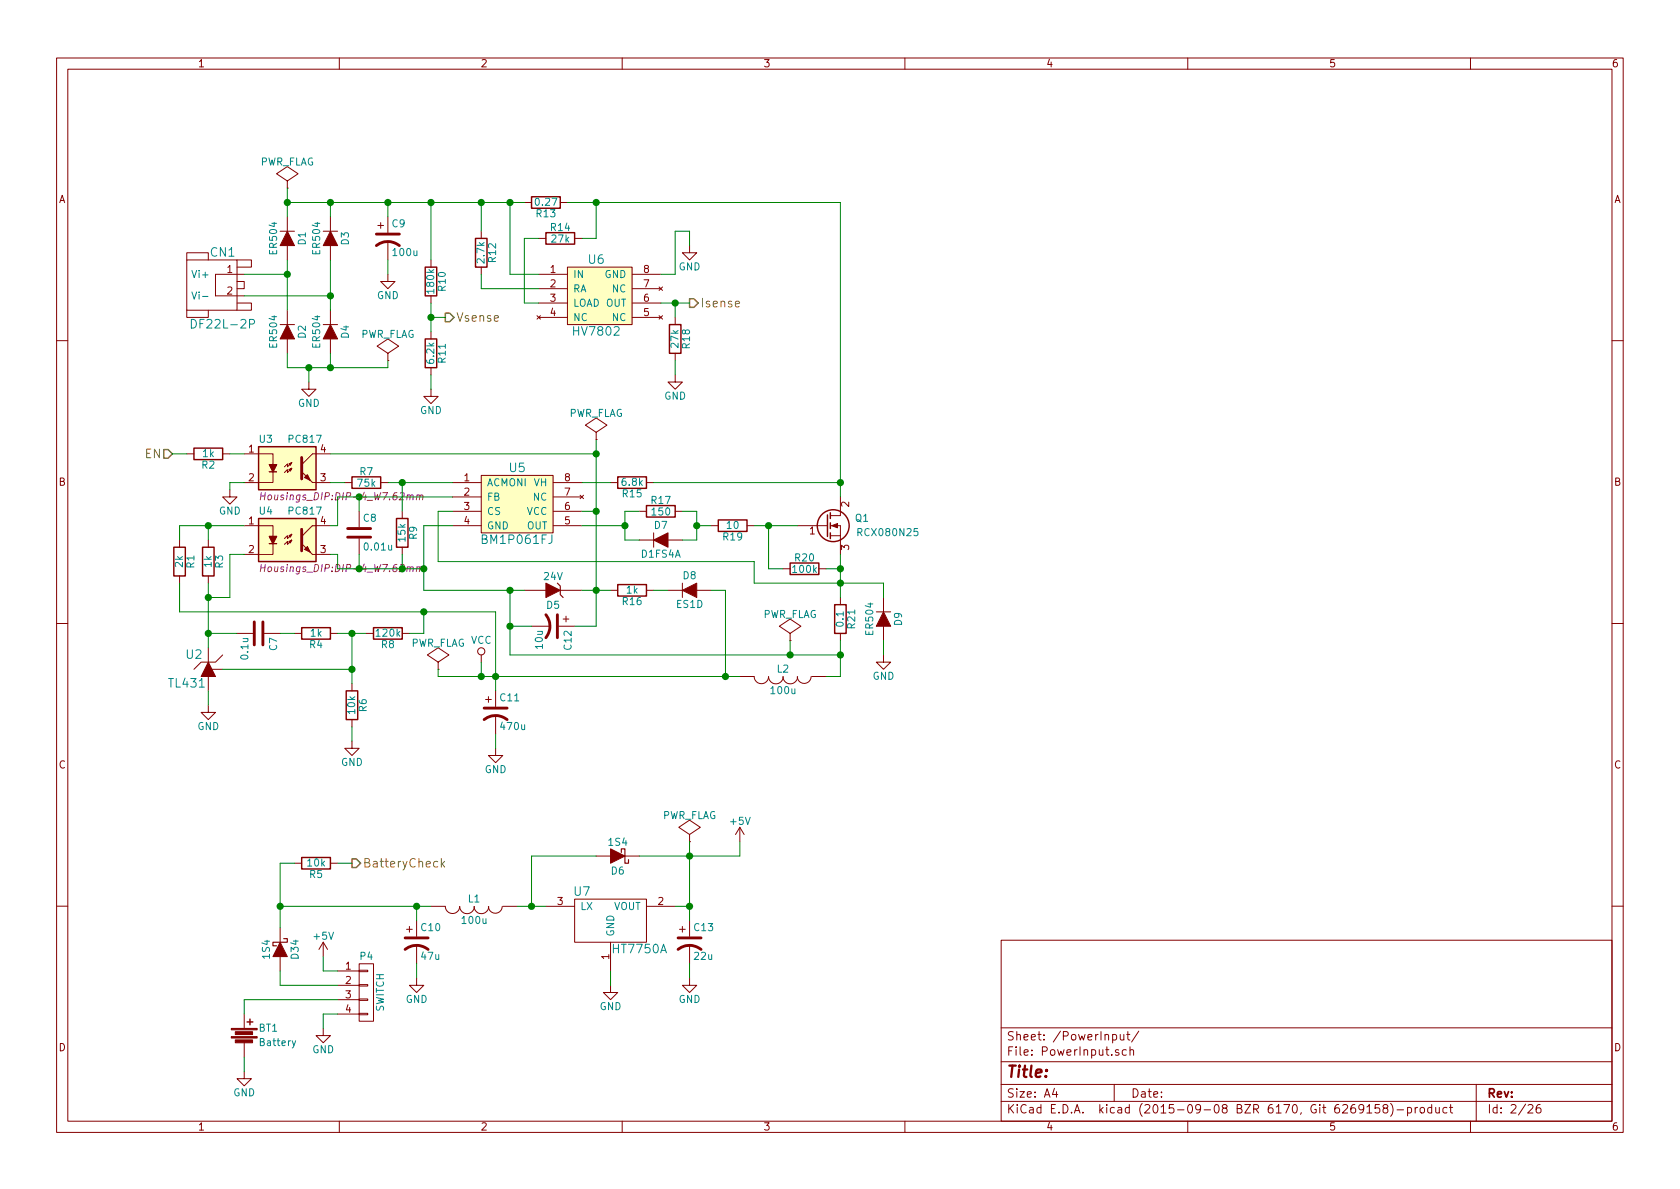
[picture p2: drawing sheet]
EESchema Schematic File Version 2
LIBS:power
LIBS:device
LIBS:transistors
LIBS:conn
LIBS:linear
LIBS:regul
LIBS:74xx
LIBS:cmos4000
LIBS:adc-dac
LIBS:memory
LIBS:xilinx
LIBS:microcontrollers
LIBS:dsp
LIBS:microchip
LIBS:analog_switches
LIBS:motorola
LIBS:texas
LIBS:intel
LIBS:audio
LIBS:interface
LIBS:digital-audio
LIBS:philips
LIBS:display
LIBS:cypress
LIBS:siliconi
LIBS:opto
LIBS:atmel
LIBS:contrib
LIBS:valves
LIBS:RoboKUT_communication
LIBS:RoboKUT_conn
LIBS:RoboKUT_conn_KRP
LIBS:RoboKUT_IC
LIBS:RoboKUT_Passive
LIBS:RoboKUT_regul
LIBS:RoboKUT_sensor
LIBS:RoboKUT_special
LIBS:RoboKUT_SW
LIBS:RoboKUT_uC
LIBS:PocketSocket-cache
EELAYER 25 0
EELAYER END
$Descr A4 11693 8268
encoding utf-8
Sheet 2 26
Title ""
Date ""
Rev ""
Comp ""
Comment1 ""
Comment2 ""
Comment3 ""
Comment4 ""
$EndDescr
$Comp
L DF22L-2P CN1
U 1 1
P 1500 1950
F 0 "CN1" H 1550 2150 60  0000 C CNN
F 1 "DF22L-2P" H 1550 1650 60  0000 C CNN
F 2 "user_conn:CONN_RED_2P" H 1450 1950 60  0001 C CNN
F 3 "" H 1450 1950 60  0000 C CNN
	1    1500 1950
	1    0    0    -1  
$EndComp
$Comp
L D D1
U 1 1
P 2000 1650
F 0 "D1" H 2000 1750 50  0000 C CNN
F 1 "ER504" H 2000 1550 50  0000 C CNN
F 2 "Diodes_ThroughHole:Diode_DO-201AD_Horizontal_RM15" H 2000 1650 60  0001 C CNN
F 3 "" H 2000 1650 60  0000 C CNN
	1    2000 1650
	0    1    1    0   
$EndComp
$Comp
L D D3
U 1 1
P 2300 1650
F 0 "D3" H 2300 1750 50  0000 C CNN
F 1 "ER504" H 2300 1550 50  0000 C CNN
F 2 "Diodes_ThroughHole:Diode_DO-201AD_Horizontal_RM15" H 2300 1650 60  0001 C CNN
F 3 "" H 2300 1650 60  0000 C CNN
	1    2300 1650
	0    1    1    0   
$EndComp
$Comp
L D D2
U 1 1
P 2000 2300
F 0 "D2" H 2000 2400 50  0000 C CNN
F 1 "ER504" H 2000 2200 50  0000 C CNN
F 2 "Diodes_ThroughHole:Diode_DO-201AD_Horizontal_RM15" H 2000 2300 60  0001 C CNN
F 3 "" H 2000 2300 60  0000 C CNN
	1    2000 2300
	0    1    1    0   
$EndComp
$Comp
L D D4
U 1 1
P 2300 2300
F 0 "D4" H 2300 2400 50  0000 C CNN
F 1 "ER504" H 2300 2200 50  0000 C CNN
F 2 "Diodes_ThroughHole:Diode_DO-201AD_Horizontal_RM15" H 2300 2300 60  0001 C CNN
F 3 "" H 2300 2300 60  0000 C CNN
	1    2300 2300
	0    1    1    0   
$EndComp
$Comp
L GND #PWR012
U 1 1
P 2150 2650
F 0 "#PWR012" H 2150 2400 50  0001 C CNN
F 1 "GND" H 2150 2500 50  0000 C CNN
F 2 "" H 2150 2650 60  0000 C CNN
F 3 "" H 2150 2650 60  0000 C CNN
	1    2150 2650
	1    0    0    -1  
$EndComp
$Comp
L PWR_FLAG #FLG013
U 1 1
P 2000 1300
F 0 "#FLG013" H 2000 1395 50  0001 C CNN
F 1 "PWR_FLAG" H 2000 1480 50  0000 C CNN
F 2 "" H 2000 1300 60  0000 C CNN
F 3 "" H 2000 1300 60  0000 C CNN
	1    2000 1300
	1    0    0    -1  
$EndComp
$Comp
L CP1 C9
U 1 1
P 2700 1650
F 0 "C9" H 2725 1750 50  0000 L CNN
F 1 "100u" H 2725 1550 50  0000 L CNN
F 2 "Capacitors_ThroughHole:C_Radial_D16_L25_P7.5" H 2700 1650 60  0001 C CNN
F 3 "" H 2700 1650 60  0000 C CNN
	1    2700 1650
	1    0    0    -1  
$EndComp
$Comp
L R R10
U 1 1
P 3000 1950
F 0 "R10" V 3080 1950 50  0000 C CNN
F 1 "180k" V 3000 1950 50  0000 C CNN
F 2 "Resistors_SMD:R_0603_HandSoldering" V 2930 1950 30  0001 C CNN
F 3 "" H 3000 1950 30  0000 C CNN
	1    3000 1950
	1    0    0    -1  
$EndComp
$Comp
L R R11
U 1 1
P 3000 2450
F 0 "R11" V 3080 2450 50  0000 C CNN
F 1 "6.2k" V 3000 2450 50  0000 C CNN
F 2 "Resistors_SMD:R_0603_HandSoldering" V 2930 2450 30  0001 C CNN
F 3 "" H 3000 2450 30  0000 C CNN
	1    3000 2450
	1    0    0    -1  
$EndComp
$Comp
L GND #PWR014
U 1 1
P 2700 1900
F 0 "#PWR014" H 2700 1650 50  0001 C CNN
F 1 "GND" H 2700 1750 50  0000 C CNN
F 2 "" H 2700 1900 60  0000 C CNN
F 3 "" H 2700 1900 60  0000 C CNN
	1    2700 1900
	1    0    0    -1  
$EndComp
$Comp
L GND #PWR015
U 1 1
P 3000 2700
F 0 "#PWR015" H 3000 2450 50  0001 C CNN
F 1 "GND" H 3000 2550 50  0000 C CNN
F 2 "" H 3000 2700 60  0000 C CNN
F 3 "" H 3000 2700 60  0000 C CNN
	1    3000 2700
	1    0    0    -1  
$EndComp
$Comp
L HV7802 U6
U 1 1
P 4150 2050
F 0 "U6" H 4150 2300 60  0000 C CNN
F 1 "HV7802" H 4150 1800 60  0000 C CNN
F 2 "Housings_SSOP:MSOP-8_3x3mm_Pitch0.65mm" H 4150 1900 60  0001 C CNN
F 3 "" H 4150 1900 60  0000 C CNN
	1    4150 2050
	1    0    0    -1  
$EndComp
$Comp
L R R13
U 1 1
P 3800 1400
F 0 "R13" V 3880 1400 50  0000 C CNN
F 1 "0.27" V 3800 1400 50  0000 C CNN
F 2 "Resistors_SMD:R_2512_HandSoldering" V 3730 1400 30  0001 C CNN
F 3 "" H 3800 1400 30  0000 C CNN
	1    3800 1400
	0    1    1    0   
$EndComp
$Comp
L R R12
U 1 1
P 3350 1750
F 0 "R12" V 3430 1750 50  0000 C CNN
F 1 "2.7k" V 3350 1750 50  0000 C CNN
F 2 "Resistors_SMD:R_0603_HandSoldering" V 3280 1750 30  0001 C CNN
F 3 "" H 3350 1750 30  0000 C CNN
	1    3350 1750
	1    0    0    -1  
$EndComp
$Comp
L R R14
U 1 1
P 3900 1650
F 0 "R14" V 3980 1650 50  0000 C CNN
F 1 "27k" V 3900 1650 50  0000 C CNN
F 2 "Resistors_SMD:R_0603_HandSoldering" V 3830 1650 30  0001 C CNN
F 3 "" H 3900 1650 30  0000 C CNN
	1    3900 1650
	0    -1   -1   0   
$EndComp
$Comp
L R R18
U 1 1
P 4700 2350
F 0 "R18" V 4780 2350 50  0000 C CNN
F 1 "27k" V 4700 2350 50  0000 C CNN
F 2 "Resistors_SMD:R_0603_HandSoldering" V 4630 2350 30  0001 C CNN
F 3 "" H 4700 2350 30  0000 C CNN
	1    4700 2350
	1    0    0    -1  
$EndComp
$Comp
L GND #PWR016
U 1 1
P 4700 2600
F 0 "#PWR016" H 4700 2350 50  0001 C CNN
F 1 "GND" H 4700 2450 50  0000 C CNN
F 2 "" H 4700 2600 60  0000 C CNN
F 3 "" H 4700 2600 60  0000 C CNN
	1    4700 2600
	1    0    0    -1  
$EndComp
$Comp
L GND #PWR017
U 1 1
P 4800 1700
F 0 "#PWR017" H 4800 1450 50  0001 C CNN
F 1 "GND" H 4800 1550 50  0000 C CNN
F 2 "" H 4800 1700 60  0000 C CNN
F 3 "" H 4800 1700 60  0000 C CNN
	1    4800 1700
	1    0    0    -1  
$EndComp
$Comp
L HT77xxA U7
U 1 1
P 4250 6300
F 0 "U7" H 4050 6400 60  0000 C CNN
F 1 "HT7750A" H 4450 6000 60  0000 C CNN
F 2 "Housings_TO-92:TO-92_Inline_Wide" H 4250 6300 60  0001 C CNN
F 3 "" H 4250 6300 60  0000 C CNN
	1    4250 6300
	1    0    0    -1  
$EndComp
$Comp
L INDUCTOR L1
U 1 1
P 3300 6300
F 0 "L1" V 3250 6300 50  0000 C CNN
F 1 "100u" V 3400 6300 50  0000 C CNN
F 2 "Choke_SMD:Choke_SMD_10.4x10.4_H4.8" H 3300 6300 60  0001 C CNN
F 3 "" H 3300 6300 60  0000 C CNN
	1    3300 6300
	0    1    1    0   
$EndComp
$Comp
L CP1 C10
U 1 1
P 2900 6550
F 0 "C10" H 2925 6650 50  0000 L CNN
F 1 "47u" H 2925 6450 50  0000 L CNN
F 2 "Capacitors_Elko_ThroughHole:Elko_vert_11.2x6.3mm_RM2.5_CopperClear" H 2900 6550 60  0001 C CNN
F 3 "" H 2900 6550 60  0000 C CNN
	1    2900 6550
	1    0    0    -1  
$EndComp
$Comp
L Battery BT1
U 1 1
P 1700 7200
F 0 "BT1" H 1800 7250 50  0000 L CNN
F 1 "Battery" H 1800 7150 50  0000 L CNN
F 2 "Connect:bornier2" V 1700 7240 60  0001 C CNN
F 3 "" V 1700 7240 60  0000 C CNN
	1    1700 7200
	1    0    0    -1  
$EndComp
$Comp
L GND #PWR018
U 1 1
P 1700 7450
F 0 "#PWR018" H 1700 7200 50  0001 C CNN
F 1 "GND" H 1700 7300 50  0000 C CNN
F 2 "" H 1700 7450 60  0000 C CNN
F 3 "" H 1700 7450 60  0000 C CNN
	1    1700 7450
	1    0    0    -1  
$EndComp
$Comp
L D_Schottky D6
U 1 1
P 4300 5950
F 0 "D6" H 4300 6050 50  0000 C CNN
F 1 "1S4" H 4300 5850 50  0000 C CNN
F 2 "Diodes_ThroughHole:Diode_DO-41_SOD81_Vertical_AnodeUp" H 4300 5950 60  0001 C CNN
F 3 "" H 4300 5950 60  0000 C CNN
	1    4300 5950
	-1   0    0    1   
$EndComp
$Comp
L +5V #PWR019
U 1 1
P 5150 5850
F 0 "#PWR019" H 5150 5700 50  0001 C CNN
F 1 "+5V" H 5150 5990 50  0000 C CNN
F 2 "" H 5150 5850 60  0000 C CNN
F 3 "" H 5150 5850 60  0000 C CNN
	1    5150 5850
	1    0    0    -1  
$EndComp
$Comp
L CP1 C13
U 1 1
P 4800 6550
F 0 "C13" H 4825 6650 50  0000 L CNN
F 1 "22u" H 4825 6450 50  0000 L CNN
F 2 "Capacitors_Elko_ThroughHole:Elko_vert_11.2x6.3mm_RM2.5_CopperClear" H 4800 6550 60  0001 C CNN
F 3 "" H 4800 6550 60  0000 C CNN
	1    4800 6550
	1    0    0    -1  
$EndComp
$Comp
L GND #PWR020
U 1 1
P 4800 6800
F 0 "#PWR020" H 4800 6550 50  0001 C CNN
F 1 "GND" H 4800 6650 50  0000 C CNN
F 2 "" H 4800 6800 60  0000 C CNN
F 3 "" H 4800 6800 60  0000 C CNN
	1    4800 6800
	1    0    0    -1  
$EndComp
$Comp
L GND #PWR021
U 1 1
P 4250 6850
F 0 "#PWR021" H 4250 6600 50  0001 C CNN
F 1 "GND" H 4250 6700 50  0000 C CNN
F 2 "" H 4250 6850 60  0000 C CNN
F 3 "" H 4250 6850 60  0000 C CNN
	1    4250 6850
	1    0    0    -1  
$EndComp
$Comp
L GND #PWR022
U 1 1
P 2900 6800
F 0 "#PWR022" H 2900 6550 50  0001 C CNN
F 1 "GND" H 2900 6650 50  0000 C CNN
F 2 "" H 2900 6800 60  0000 C CNN
F 3 "" H 2900 6800 60  0000 C CNN
	1    2900 6800
	1    0    0    -1  
$EndComp
$Comp
L CONN_01X04 P4
U 1 1
P 2550 6900
F 0 "P4" H 2550 7150 50  0000 C CNN
F 1 "SWITCH" V 2650 6900 50  0000 C CNN
F 2 "Connect:bornier4" H 2550 6900 60  0001 C CNN
F 3 "" H 2550 6900 60  0000 C CNN
	1    2550 6900
	1    0    0    -1  
$EndComp
$Comp
L GND #PWR023
U 1 1
P 2250 7150
F 0 "#PWR023" H 2250 6900 50  0001 C CNN
F 1 "GND" H 2250 7000 50  0000 C CNN
F 2 "" H 2250 7150 60  0000 C CNN
F 3 "" H 2250 7150 60  0000 C CNN
	1    2250 7150
	1    0    0    -1  
$EndComp
$Comp
L +5V #PWR024
U 1 1
P 2250 6650
F 0 "#PWR024" H 2250 6500 50  0001 C CNN
F 1 "+5V" H 2250 6790 50  0000 C CNN
F 2 "" H 2250 6650 60  0000 C CNN
F 3 "" H 2250 6650 60  0000 C CNN
	1    2250 6650
	1    0    0    -1  
$EndComp
$Comp
L PWR_FLAG #FLG025
U 1 1
P 4800 5850
F 0 "#FLG025" H 4800 5945 50  0001 C CNN
F 1 "PWR_FLAG" H 4800 6030 50  0000 C CNN
F 2 "" H 4800 5850 60  0000 C CNN
F 3 "" H 4800 5850 60  0000 C CNN
	1    4800 5850
	1    0    0    -1  
$EndComp
Text HLabel 3100 2200 2    60   Output ~ 0
Vsense
Text HLabel 4800 2100 2    60   Output ~ 0
Isense
Text HLabel 2450 6000 2    60   Output ~ 0
BatteryCheck
$Comp
L R R5
U 1 1
P 2200 6000
F 0 "R5" V 2280 6000 50  0000 C CNN
F 1 "10k" V 2200 6000 50  0000 C CNN
F 2 "Discret:R3-5" V 2130 6000 30  0001 C CNN
F 3 "" H 2200 6000 30  0000 C CNN
	1    2200 6000
	0    1    1    0   
$EndComp
$Comp
L Q_NMOS_GDS Q1
U 1 1
P 5750 3650
F 0 "Q1" H 6050 3700 50  0000 R CNN
F 1 "RCX080N25" H 6400 3600 50  0000 R CNN
F 2 "Transistors_TO-220:TO-220_Neutral123_Horizontal_LargePads" H 5950 3750 29  0001 C CNN
F 3 "" H 5750 3650 60  0000 C CNN
	1    5750 3650
	1    0    0    -1  
$EndComp
$Comp
L INDUCTOR L2
U 1 1
P 5450 4700
F 0 "L2" V 5400 4700 50  0000 C CNN
F 1 "100u" V 5550 4700 50  0000 C CNN
F 2 "Choke_Toroid_ThroughHole:Choke_Toroid_8x16mm_Vertical" H 5450 4700 60  0001 C CNN
F 3 "" H 5450 4700 60  0000 C CNN
	1    5450 4700
	0    1    1    0   
$EndComp
$Comp
L D D9
U 1 1
P 6150 4300
F 0 "D9" H 6150 4400 50  0000 C CNN
F 1 "ER504" H 6150 4200 50  0000 C CNN
F 2 "Diodes_ThroughHole:Diode_DO-201AD_Horizontal_RM15" H 6150 4300 60  0001 C CNN
F 3 "" H 6150 4300 60  0000 C CNN
	1    6150 4300
	0    1    1    0   
$EndComp
$Comp
L C C8
U 1 1
P 2500 3700
F 0 "C8" H 2525 3800 50  0000 L CNN
F 1 "0.01u" H 2525 3600 50  0000 L CNN
F 2 "Capacitors_ThroughHole:C_Disc_D3_P2.5" H 2538 3550 30  0001 C CNN
F 3 "" H 2500 3700 60  0000 C CNN
	1    2500 3700
	1    0    0    -1  
$EndComp
$Comp
L PC817 U4
U 1 1
P 2000 3750
F 0 "U4" H 1800 3950 50  0000 L CNN
F 1 "PC817" H 2000 3950 50  0000 L CNN
F 2 "Housings_DIP:DIP-4_W7.62mm" H 1800 3550 50  0000 L CIN
F 3 "" H 2000 3750 50  0000 L CNN
	1    2000 3750
	1    0    0    -1  
$EndComp
$Comp
L R R7
U 1 1
P 2550 3350
F 0 "R7" V 2630 3350 50  0000 C CNN
F 1 "75k" V 2550 3350 50  0000 C CNN
F 2 "Discret:R3-5" V 2480 3350 30  0001 C CNN
F 3 "" H 2550 3350 30  0000 C CNN
	1    2550 3350
	0    -1   -1   0   
$EndComp
$Comp
L ZENER D5
U 1 1
P 3850 4100
F 0 "D5" H 3850 4200 50  0000 C CNN
F 1 "24V" H 3850 4000 50  0000 C CNN
F 2 "Diodes_ThroughHole:Diode_DO-41_SOD81_Vertical_AnodeUp" H 3850 4100 60  0001 C CNN
F 3 "" H 3850 4100 60  0000 C CNN
	1    3850 4100
	-1   0    0    1   
$EndComp
$Comp
L D D8
U 1 1
P 4800 4100
F 0 "D8" H 4800 4200 50  0000 C CNN
F 1 "ES1D" H 4800 4000 50  0000 C CNN
F 2 "Diodes_SMD:SMA_Handsoldering" H 4800 4100 60  0001 C CNN
F 3 "" H 4800 4100 60  0000 C CNN
	1    4800 4100
	1    0    0    -1  
$EndComp
$Comp
L R R16
U 1 1
P 4400 4100
F 0 "R16" V 4480 4100 50  0000 C CNN
F 1 "1k" V 4400 4100 50  0000 C CNN
F 2 "Discret:R3-5" V 4330 4100 30  0001 C CNN
F 3 "" H 4400 4100 30  0000 C CNN
	1    4400 4100
	0    1    1    0   
$EndComp
$Comp
L CP1 C12
U 1 1
P 3850 4350
F 0 "C12" H 3875 4450 50  0000 L CNN
F 1 "10u" H 3875 4250 50  0000 L CNN
F 2 "Capacitors_Elko_ThroughHole:Elko_vert_11.2x6.3mm_RM2.5_CopperClear" H 3850 4350 60  0001 C CNN
F 3 "" H 3850 4350 60  0000 C CNN
	1    3850 4350
	0    1    1    0   
$EndComp
$Comp
L R R20
U 1 1
P 5600 3950
F 0 "R20" V 5680 3950 50  0000 C CNN
F 1 "100k" V 5600 3950 50  0000 C CNN
F 2 "Discret:R3-5" V 5530 3950 30  0001 C CNN
F 3 "" H 5600 3950 30  0000 C CNN
	1    5600 3950
	0    -1   -1   0   
$EndComp
$Comp
L R R17
U 1 1
P 4600 3550
F 0 "R17" V 4680 3550 50  0000 C CNN
F 1 "150" V 4600 3550 50  0000 C CNN
F 2 "Discret:R3-5" V 4530 3550 30  0001 C CNN
F 3 "" H 4600 3550 30  0000 C CNN
	1    4600 3550
	0    -1   -1   0   
$EndComp
$Comp
L D D7
U 1 1
P 4600 3750
F 0 "D7" H 4600 3850 50  0000 C CNN
F 1 "D1FS4A" H 4600 3650 50  0000 C CNN
F 2 "Diodes_SMD:SMB_Handsoldering" H 4600 3750 60  0001 C CNN
F 3 "" H 4600 3750 60  0000 C CNN
	1    4600 3750
	1    0    0    -1  
$EndComp
$Comp
L R R19
U 1 1
P 5100 3650
F 0 "R19" V 5180 3650 50  0000 C CNN
F 1 "10" V 5100 3650 50  0000 C CNN
F 2 "Discret:R3-5" V 5030 3650 30  0001 C CNN
F 3 "" H 5100 3650 30  0000 C CNN
	1    5100 3650
	0    1    1    0   
$EndComp
$Comp
L GND #PWR026
U 1 1
P 6150 4550
F 0 "#PWR026" H 6150 4300 50  0001 C CNN
F 1 "GND" H 6150 4400 50  0000 C CNN
F 2 "" H 6150 4550 60  0000 C CNN
F 3 "" H 6150 4550 60  0000 C CNN
	1    6150 4550
	1    0    0    -1  
$EndComp
$Comp
L R R15
U 1 1
P 4400 3350
F 0 "R15" V 4480 3350 50  0000 C CNN
F 1 "6.8k" V 4400 3350 50  0000 C CNN
F 2 "Discret:R3-5" V 4330 3350 30  0001 C CNN
F 3 "" H 4400 3350 30  0000 C CNN
	1    4400 3350
	0    1    1    0   
$EndComp
$Comp
L BM1PxxxFJ U5
U 1 1
P 3600 3500
F 0 "U5" H 3600 3750 60  0000 C CNN
F 1 "BM1P061FJ" H 3600 3250 60  0000 C CNN
F 2 "Housings_SOIC:SOIC-8_3.9x4.9mm_Pitch1.27mm" H 3450 3450 60  0001 C CNN
F 3 "" H 3450 3450 60  0000 C CNN
	1    3600 3500
	1    0    0    -1  
$EndComp
Wire Wire Line
	2300 1800 2300 2150
Wire Wire Line
	2000 2550 2700 2550
Wire Wire Line
	2150 2650 2150 2550
Connection ~ 2150 2550
Wire Wire Line
	2000 2450 2000 2550
Wire Wire Line
	2300 2550 2300 2450
Wire Wire Line
	2000 1800 2000 2150
Wire Wire Line
	1700 1900 2000 1900
Connection ~ 2000 1900
Wire Wire Line
	1700 2050 2300 2050
Connection ~ 2300 2050
Wire Wire Line
	2300 1400 2300 1500
Wire Wire Line
	2000 1300 2000 1500
Connection ~ 2000 1400
Connection ~ 2300 1400
Wire Wire Line
	3000 2100 3000 2300
Connection ~ 3000 2200
Wire Wire Line
	3000 1400 3000 1800
Wire Wire Line
	2700 1500 2700 1400
Wire Wire Line
	2700 1800 2700 1900
Wire Wire Line
	3000 2600 3000 2700
Connection ~ 2700 1400
Wire Wire Line
	3550 1400 3550 1900
Wire Wire Line
	3350 1900 3350 2000
Wire Wire Line
	3350 1400 3350 1600
Wire Wire Line
	3750 2100 3650 2100
Wire Wire Line
	3350 2000 3750 2000
Wire Wire Line
	3550 1900 3750 1900
Wire Wire Line
	3650 2100 3650 1650
Wire Wire Line
	3650 1650 3750 1650
Connection ~ 3350 1400
Connection ~ 3550 1400
Wire Wire Line
	4050 1650 4150 1650
Wire Wire Line
	4150 1650 4150 1400
Connection ~ 4150 1400
Wire Wire Line
	4700 2100 4700 2200
Connection ~ 4700 2100
Wire Wire Line
	4700 2500 4700 2600
Wire Wire Line
	4600 1900 4700 1900
Wire Wire Line
	4700 1900 4700 1600
Wire Wire Line
	4700 1600 4800 1600
Wire Wire Line
	4800 1600 4800 1700
Wire Wire Line
	1700 7350 1700 7450
Wire Wire Line
	1700 7050 1700 6950
Wire Wire Line
	1950 6300 3000 6300
Wire Wire Line
	2900 6300 2900 6400
Connection ~ 2900 6300
Wire Wire Line
	3600 6300 3800 6300
Wire Wire Line
	3700 5950 3700 6300
Connection ~ 3700 6300
Wire Wire Line
	4150 5950 3700 5950
Wire Wire Line
	4450 5950 5150 5950
Wire Wire Line
	4800 5850 4800 6400
Wire Wire Line
	4800 6300 4700 6300
Connection ~ 4800 5950
Connection ~ 4800 6300
Wire Wire Line
	2900 6700 2900 6800
Wire Wire Line
	4250 6750 4250 6850
Wire Wire Line
	4800 6700 4800 6800
Wire Wire Line
	2350 7050 2250 7050
Wire Wire Line
	2250 7050 2250 7150
Wire Wire Line
	2250 6650 2250 6750
Wire Wire Line
	2250 6750 2350 6750
Wire Wire Line
	1950 6850 2350 6850
Wire Wire Line
	5150 5950 5150 5850
Wire Wire Line
	1700 6950 2350 6950
Wire Wire Line
	3000 2200 3100 2200
Wire Wire Line
	4600 2100 4800 2100
Wire Wire Line
	2350 6000 2450 6000
Wire Wire Line
	2050 6000 1950 6000
Wire Wire Line
	2500 3950 2500 3850
Wire Wire Line
	3650 1400 2000 1400
Connection ~ 3000 1400
Wire Wire Line
	4550 4100 4650 4100
Wire Wire Line
	5250 3650 5550 3650
Wire Wire Line
	4950 3650 4850 3650
Wire Wire Line
	4850 3550 4850 3750
Wire Wire Line
	4850 3550 4750 3550
Wire Wire Line
	4850 3750 4750 3750
Connection ~ 4850 3650
Wire Wire Line
	4450 3550 4350 3550
Wire Wire Line
	4350 3750 4450 3750
Wire Wire Line
	4350 3550 4350 3750
Wire Wire Line
	4050 3650 4350 3650
Connection ~ 4350 3650
Wire Wire Line
	5750 3950 5850 3950
Connection ~ 5850 3950
Wire Wire Line
	5350 3950 5450 3950
Wire Wire Line
	5350 3650 5350 3950
Connection ~ 5350 3650
Wire Wire Line
	4050 3550 4150 3550
Connection ~ 4150 3550
Wire Wire Line
	4250 3350 4050 3350
Wire Wire Line
	4550 3350 5850 3350
Connection ~ 5850 3350
Wire Wire Line
	3950 1400 5850 1400
$Comp
L TL431 U2
U 1 1
P 1450 4650
F 0 "U2" H 1350 4750 60  0000 C CNN
F 1 "TL431" H 1300 4550 60  0000 C CNN
F 2 "Housings_TO-92:TO-92_Inline_Wide" H 1450 4450 60  0001 C CNN
F 3 "" H 1450 4450 60  0000 C CNN
	1    1450 4650
	1    0    0    -1  
$EndComp
$Comp
L C C7
U 1 1
P 1800 4400
F 0 "C7" H 1825 4500 50  0000 L CNN
F 1 "0.1u" H 1825 4300 50  0000 L CNN
F 2 "Capacitors_ThroughHole:C_Disc_D3_P2.5" H 1838 4250 30  0001 C CNN
F 3 "" H 1800 4400 60  0000 C CNN
	1    1800 4400
	0    1    1    0   
$EndComp
$Comp
L R R3
U 1 1
P 1450 3900
F 0 "R3" V 1530 3900 50  0000 C CNN
F 1 "1k" V 1450 3900 50  0000 C CNN
F 2 "Discret:R3-5" V 1380 3900 30  0001 C CNN
F 3 "" H 1450 3900 30  0000 C CNN
	1    1450 3900
	1    0    0    -1  
$EndComp
Wire Wire Line
	1250 3650 1700 3650
Wire Wire Line
	1700 3850 1600 3850
Wire Wire Line
	1450 3750 1450 3650
$Comp
L R R4
U 1 1
P 2200 4400
F 0 "R4" V 2280 4400 50  0000 C CNN
F 1 "1k" V 2200 4400 50  0000 C CNN
F 2 "Discret:R3-5" V 2130 4400 30  0001 C CNN
F 3 "" H 2200 4400 30  0000 C CNN
	1    2200 4400
	0    1    1    0   
$EndComp
Wire Wire Line
	1950 4400 2050 4400
Wire Wire Line
	1550 4650 2450 4650
Wire Wire Line
	2350 4400 2550 4400
Wire Wire Line
	2500 3450 2500 3550
Wire Wire Line
	6150 4450 6150 4550
Connection ~ 5850 4050
$Comp
L R R21
U 1 1
P 5850 4300
F 0 "R21" V 5930 4300 50  0000 C CNN
F 1 "0.1" V 5850 4300 50  0000 C CNN
F 2 "Discret:R6" V 5780 4300 30  0001 C CNN
F 3 "" H 5850 4300 30  0000 C CNN
	1    5850 4300
	1    0    0    -1  
$EndComp
Wire Wire Line
	5850 3850 5850 4150
Wire Wire Line
	6150 4050 6150 4150
Wire Wire Line
	3150 3550 3050 3550
Wire Wire Line
	3150 3650 2950 3650
Wire Wire Line
	4150 4350 4000 4350
Wire Wire Line
	4050 4100 4250 4100
Connection ~ 4150 4100
Wire Wire Line
	2950 4100 3650 4100
Wire Wire Line
	3550 4100 3550 4550
Connection ~ 3550 4350
Wire Wire Line
	5050 4100 5050 4700
Wire Wire Line
	5050 4100 4950 4100
Wire Wire Line
	3550 4550 5850 4550
Connection ~ 5050 4700
Wire Wire Line
	6150 4050 5250 4050
Wire Wire Line
	5250 4050 5250 3900
Wire Wire Line
	5250 3900 3050 3900
Wire Wire Line
	3050 3900 3050 3550
Wire Wire Line
	5850 4450 5850 4700
Wire Wire Line
	5850 4700 5750 4700
Connection ~ 5850 4550
Wire Wire Line
	2950 3650 2950 4100
Connection ~ 3550 4100
Wire Wire Line
	3550 4350 3700 4350
Connection ~ 2950 3950
Connection ~ 2500 3950
Connection ~ 2500 3450
$Comp
L PC817 U3
U 1 1
P 2000 3250
F 0 "U3" H 1800 3450 50  0000 L CNN
F 1 "PC817" H 2000 3450 50  0000 L CNN
F 2 "Housings_DIP:DIP-4_W7.62mm" H 1800 3050 50  0000 L CIN
F 3 "" H 2000 3250 50  0000 L CNN
	1    2000 3250
	1    0    0    -1  
$EndComp
Wire Wire Line
	2300 3350 2400 3350
$Comp
L R R9
U 1 1
P 2800 3700
F 0 "R9" V 2880 3700 50  0000 C CNN
F 1 "15k" V 2800 3700 50  0000 C CNN
F 2 "Discret:R3-5" V 2730 3700 30  0001 C CNN
F 3 "" H 2800 3700 30  0000 C CNN
	1    2800 3700
	1    0    0    -1  
$EndComp
Wire Wire Line
	2800 3350 2800 3550
Connection ~ 2800 3350
Wire Wire Line
	2350 3450 3150 3450
Wire Wire Line
	2700 3350 3150 3350
Wire Wire Line
	2300 3150 4150 3150
Wire Wire Line
	4150 3050 4150 4350
Wire Wire Line
	2800 3850 2800 3950
Wire Wire Line
	2350 3950 2950 3950
Connection ~ 2800 3950
Wire Wire Line
	2350 3450 2350 3650
Wire Wire Line
	2350 3650 2300 3650
Wire Wire Line
	2300 3850 2350 3850
Wire Wire Line
	2350 3850 2350 3950
Wire Wire Line
	5850 1400 5850 3450
Wire Wire Line
	1600 3850 1600 4150
Wire Wire Line
	1450 4050 1450 4500
Wire Wire Line
	1450 4400 1650 4400
$Comp
L GND #PWR027
U 1 1
P 1450 4900
F 0 "#PWR027" H 1450 4650 50  0001 C CNN
F 1 "GND" H 1450 4750 50  0000 C CNN
F 2 "" H 1450 4900 60  0000 C CNN
F 3 "" H 1450 4900 60  0000 C CNN
	1    1450 4900
	1    0    0    -1  
$EndComp
Wire Wire Line
	1450 4800 1450 4900
$Comp
L GND #PWR028
U 1 1
P 2450 5150
F 0 "#PWR028" H 2450 4900 50  0001 C CNN
F 1 "GND" H 2450 5000 50  0000 C CNN
F 2 "" H 2450 5150 60  0000 C CNN
F 3 "" H 2450 5150 60  0000 C CNN
	1    2450 5150
	1    0    0    -1  
$EndComp
$Comp
L R R6
U 1 1
P 2450 4900
F 0 "R6" V 2530 4900 50  0000 C CNN
F 1 "10k" V 2450 4900 50  0000 C CNN
F 2 "Discret:R3-5" V 2380 4900 30  0001 C CNN
F 3 "" H 2450 4900 30  0000 C CNN
	1    2450 4900
	1    0    0    -1  
$EndComp
Wire Wire Line
	2450 5050 2450 5150
Connection ~ 2450 4650
Connection ~ 2450 4400
Wire Wire Line
	1600 4150 1450 4150
Connection ~ 1450 3650
$Comp
L GND #PWR029
U 1 1
P 1600 3400
F 0 "#PWR029" H 1600 3150 50  0001 C CNN
F 1 "GND" H 1600 3250 50  0000 C CNN
F 2 "" H 1600 3400 60  0000 C CNN
F 3 "" H 1600 3400 60  0000 C CNN
	1    1600 3400
	1    0    0    -1  
$EndComp
Wire Wire Line
	1700 3350 1600 3350
Wire Wire Line
	3050 4700 5150 4700
Wire Wire Line
	3450 4250 3450 4800
$Comp
L R R1
U 1 1
P 1250 3900
F 0 "R1" V 1330 3900 50  0000 C CNN
F 1 "2k" V 1250 3900 50  0000 C CNN
F 2 "Discret:R3-5" V 1180 3900 30  0001 C CNN
F 3 "" H 1250 3900 30  0000 C CNN
	1    1250 3900
	1    0    0    -1  
$EndComp
Wire Wire Line
	1250 3650 1250 3750
Wire Wire Line
	1250 4050 1250 4250
Connection ~ 1450 4150
Wire Wire Line
	2450 4750 2450 4400
Connection ~ 1450 4400
$Comp
L R R8
U 1 1
P 2700 4400
F 0 "R8" V 2780 4400 50  0000 C CNN
F 1 "120k" V 2700 4400 50  0000 C CNN
F 2 "Discret:R3-5" V 2630 4400 30  0001 C CNN
F 3 "" H 2700 4400 30  0000 C CNN
	1    2700 4400
	0    1    1    0   
$EndComp
Wire Wire Line
	2850 4400 2950 4400
Wire Wire Line
	2950 4400 2950 4250
Connection ~ 2950 4250
Wire Wire Line
	1250 4250 3450 4250
Connection ~ 3450 4700
$Comp
L GND #PWR030
U 1 1
P 3450 5200
F 0 "#PWR030" H 3450 4950 50  0001 C CNN
F 1 "GND" H 3450 5050 50  0000 C CNN
F 2 "" H 3450 5200 60  0000 C CNN
F 3 "" H 3450 5200 60  0000 C CNN
	1    3450 5200
	1    0    0    -1  
$EndComp
$Comp
L VCC #PWR031
U 1 1
P 3350 4600
F 0 "#PWR031" H 3350 4450 50  0001 C CNN
F 1 "VCC" H 3350 4750 50  0000 C CNN
F 2 "" H 3350 4600 60  0000 C CNN
F 3 "" H 3350 4600 60  0000 C CNN
	1    3350 4600
	1    0    0    -1  
$EndComp
Wire Wire Line
	3350 4700 3350 4600
Wire Wire Line
	3450 5100 3450 5200
$Comp
L CP1 C11
U 1 1
P 3450 4950
F 0 "C11" H 3475 5050 50  0000 L CNN
F 1 "470u" H 3475 4850 50  0000 L CNN
F 2 "Capacitors_ThroughHole:C_Radial_D12.5_L25_P5" H 3450 4950 60  0001 C CNN
F 3 "" H 3450 4950 60  0000 C CNN
	1    3450 4950
	1    0    0    -1  
$EndComp
$Comp
L PWR_FLAG #FLG032
U 1 1
P 3050 4650
F 0 "#FLG032" H 3050 4745 50  0001 C CNN
F 1 "PWR_FLAG" H 3050 4830 50  0000 C CNN
F 2 "" H 3050 4650 60  0000 C CNN
F 3 "" H 3050 4650 60  0000 C CNN
	1    3050 4650
	1    0    0    -1  
$EndComp
Wire Wire Line
	3050 4700 3050 4650
Connection ~ 3350 4700
$Comp
L R R2
U 1 1
P 1450 3150
F 0 "R2" V 1530 3150 50  0000 C CNN
F 1 "1k" V 1450 3150 50  0000 C CNN
F 2 "Discret:R3-5" V 1380 3150 30  0001 C CNN
F 3 "" H 1450 3150 30  0000 C CNN
	1    1450 3150
	0    1    1    0   
$EndComp
Wire Wire Line
	1600 3350 1600 3400
Wire Wire Line
	1600 3150 1700 3150
Text HLabel 1200 3150 0    60   Input ~ 0
EN
Wire Wire Line
	1200 3150 1300 3150
$Comp
L PWR_FLAG #FLG033
U 1 1
P 4150 3050
F 0 "#FLG033" H 4150 3145 50  0001 C CNN
F 1 "PWR_FLAG" H 4150 3230 50  0000 C CNN
F 2 "" H 4150 3050 60  0000 C CNN
F 3 "" H 4150 3050 60  0000 C CNN
	1    4150 3050
	1    0    0    -1  
$EndComp
Connection ~ 4150 3150
$Comp
L PWR_FLAG #FLG034
U 1 1
P 5500 4450
F 0 "#FLG034" H 5500 4545 50  0001 C CNN
F 1 "PWR_FLAG" H 5500 4630 50  0000 C CNN
F 2 "" H 5500 4450 60  0000 C CNN
F 3 "" H 5500 4450 60  0000 C CNN
	1    5500 4450
	1    0    0    -1  
$EndComp
Wire Wire Line
	5500 4450 5500 4550
Connection ~ 5500 4550
$Comp
L PWR_FLAG #FLG035
U 1 1
P 2700 2500
F 0 "#FLG035" H 2700 2595 50  0001 C CNN
F 1 "PWR_FLAG" H 2700 2680 50  0000 C CNN
F 2 "" H 2700 2500 60  0000 C CNN
F 3 "" H 2700 2500 60  0000 C CNN
	1    2700 2500
	1    0    0    -1  
$EndComp
Wire Wire Line
	2700 2550 2700 2500
Connection ~ 2300 2550
$Comp
L D_Schottky D34
U 1 1
P 1950 6600
F 0 "D34" H 1950 6700 50  0000 C CNN
F 1 "1S4" H 1950 6500 50  0000 C CNN
F 2 "Diodes_ThroughHole:Diode_DO-41_SOD81_Vertical_AnodeUp" H 1950 6600 60  0001 C CNN
F 3 "" H 1950 6600 60  0000 C CNN
	1    1950 6600
	0    1    1    0   
$EndComp
Wire Wire Line
	1950 6750 1950 6850
Wire Wire Line
	1950 6000 1950 6450
Connection ~ 1950 6300
$EndSCHEMATC
